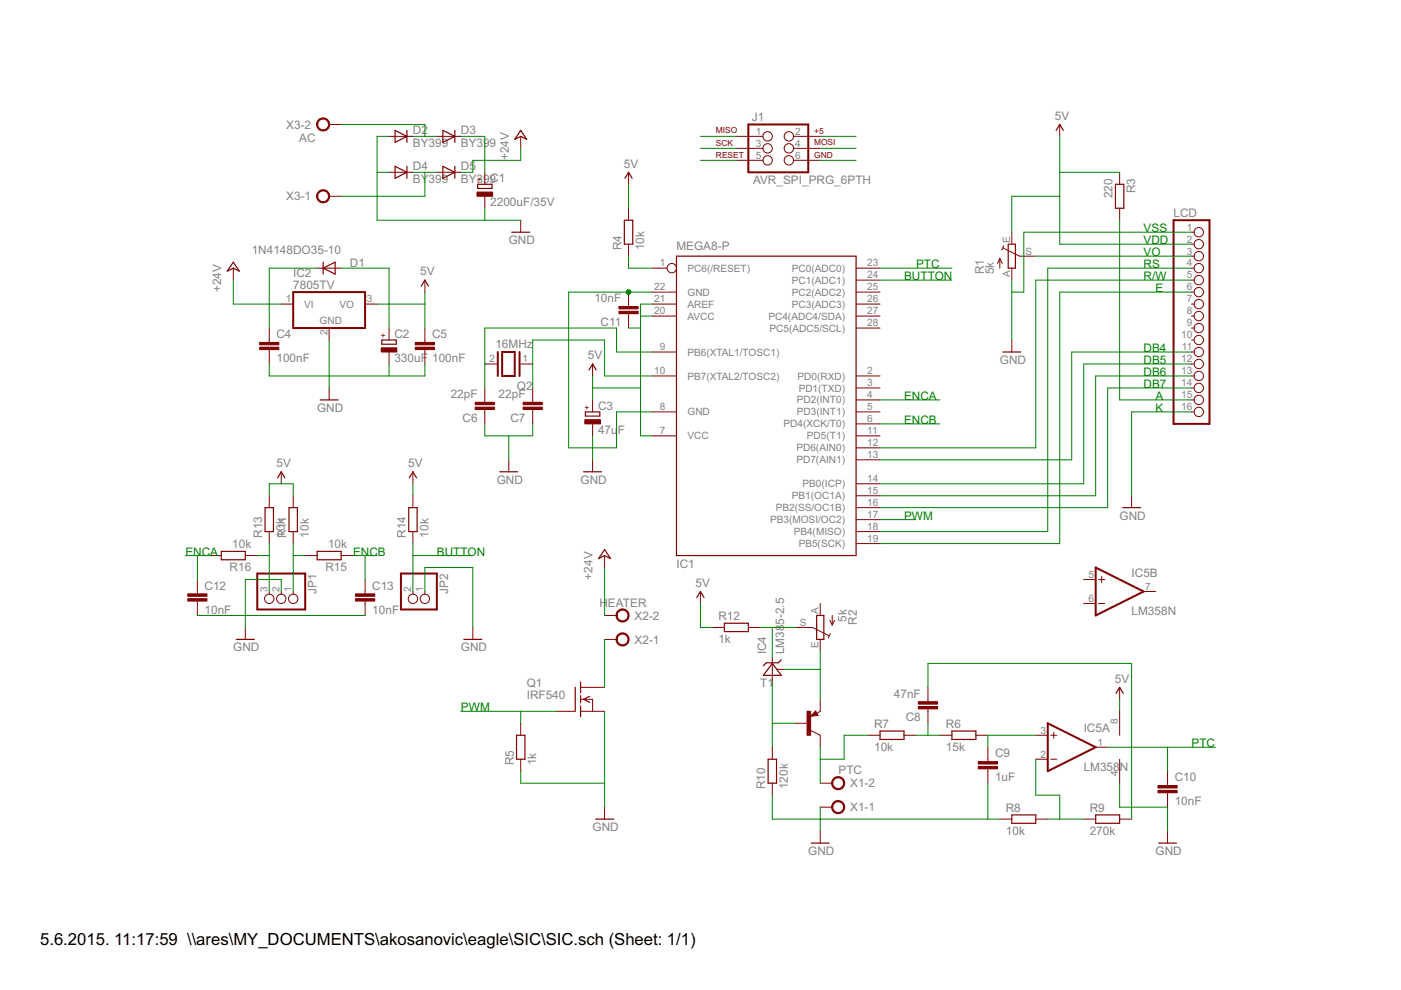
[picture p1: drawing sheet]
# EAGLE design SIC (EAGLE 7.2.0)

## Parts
C1  2200uF/35V  CPOL-EUE7.5-16  [E7,5-16]
C2  330uF  CPOL-EUE3.5-8  [E3,5-8]
C3  47uF  CPOL-EUE2-5  [E2-5]
C4  100nF  C-EU050-025X075  [C050-025X075]
C5  100nF  C-EU050-025X075  [C050-025X075]
C6  22pF  C-EU050-024X044  [C050-024X044]
C7  22pF  C-EU050-024X044  [C050-024X044]
C8  47nF  C-EU050-025X075  [C050-025X075]
C9  1uF  C-EU050-030X075  [C050-030X075]
C10  10nF  C-EU050-025X075  [C050-025X075]
C11  10nF  C-EU050-025X075  [C050-025X075]
C12  10nF  C-EU050-025X075  [C050-025X075]
C13  10nF  C-EU050-025X075  [C050-025X075]
D1  1N4148DO35-10  [DO35-10]
D2  BY399  BY396  [DO201-15]
D3  BY399  BY396  [DO201-15]
D4  BY399  BY396  [DO201-15]
D5  BY399  BY396  [DO201-15]
IC1  MEGA8-P  [DIL28-3]
IC2  7805TV  [TO220V]
IC4  LM385-2.5  [TO92-]
IC5  LM358N  [DIL08]
J1  AVR_SPI_PRG_6PTH  [2X3]
JP1  PINHD-1X3  [1X03]
JP2  PINHD-1X2  [1X02]
LCD  PINHD-1X16  [1X16]
Q1  IRF540  [TO220]
Q2  8MHz  XTAL/S  [QS]
R1  5k  TRIM_EU-LI10  [LI10]
R2  5k  TRIM_EU-LI10  [LI10]
R3  220  R-EU_0207/10  [0207/10]
R4  10k  R-EU_0207/10  [0207/10]
R5  1k  R-EU_0207/10  [0207/10]
R6  15k  R-EU_0207/10  [0207/10]
R7  10k  R-EU_0207/10  [0207/10]
R8  10k  R-EU_0207/10  [0207/10]
R9  270k  R-EU_0207/10  [0207/10]
R10  120k  R-EU_0207/10  [0207/10]
R11  10k  R-EU_0207/10  [0207/10]
R12  1k  R-EU_0207/10  [0207/10]
R13  10k  R-EU_0207/10  [0207/10]
R14  10k  R-EU_0207/10  [0207/10]
R15  10k  R-EU_0207/10  [0207/10]
R16  10k  R-EU_0207/10  [0207/10]
T1  BC327-16-PNP-TO92-EBC  [TO92-EBC]
X1  PTC  AK300/2  [AK300/2]
X2  HEATER  AK300/2  [AK300/2]
X3  AC  AK300/2  [AK300/2]

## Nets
5V: C2.+ C3.+ C5.1 C11.1 D1.A IC1.7(VCC) IC1.20(AVCC) IC1.21(AREF) IC2.3(VO) IC5.8(P:V+) J1.2 LCD.2 R1.E R3.1 R4.2 R11.2 R12.1 R13.2 R14.2
+24V: C1.+ C4.1 D1.C D3.C D5.C IC2.1(VI) X2.2
BUTTON: IC1.24(PC1(ADC1)) JP2.2 R14.1
ENCA: C12.1 IC1.4(PD2(INT0)) R16.2
ENCB: C13.1 IC1.6(PD4(XCK/T0)) R15.1
GND: C1.- C2.- C3.- C4.2 C5.2 C6.1 C7.1 C9.2 C10.2 C11.2 C12.2 C13.2 D2.A D4.A IC1.8(GND) IC1.22(GND) IC2.2(GND) IC5.4(P:V-) J1.6 JP1.2 JP2.1 LCD.1 LCD.16 Q1.3(S) R1.A R5.1 R8.1 R10.1 X1.1
MISO: IC1.18(PB4(MISO)) J1.1 LCD.4
MOSI_PWM: IC1.17(PB3(MOSI/OC2)) J1.4 Q1.1(G) R5.2
N$1: IC1.13(PD7(AIN1)) LCD.11
N$2: IC1.14(PB0(ICP)) LCD.12
N$3: IC1.15(PB1(OC1A)) LCD.13
N$4: IC1.16(PB2(SS/OC1B)) LCD.14
N$5: LCD.15 R3.2
N$7: C8.1 R6.1 R7.2
N$8: C9.1 IC5.3(A:+IN) R6.2
N$9: Q1.2(D) X2.1
N$10: LCD.3 R1.S
N$11: IC5.2(A:-IN) R8.2 R9.1
N$13: JP1.3 R13.1 R16.1
N$14: D4.C D5.A X3.1
N$15: D2.C D3.A X3.2
N$16: R7.1 T1.C X1.2
N$17: IC4.3(FB) R2.E T1.E
N$18: JP1.1 R11.1 R15.2
N$19: C6.2 IC1.9(PB6(XTAL1/TOSC1)) Q2.2
N$20: C7.2 IC1.10(PB7(XTAL2/TOSC2)) Q2.1
N$21: IC1.12(PD6(AIN0)) LCD.5
N$24: IC4.1(A) R10.2 T1.B
N$25: IC4.2(C) R2.S R12.2
PTC: C8.2 C10.1 IC1.23(PC0(ADC0)) IC5.1(A:OUT) R9.2
RESET: IC1.1(PC6(/RESET)) J1.5 R4.1
SCK: IC1.19(PB5(SCK)) J1.3 LCD.6
Unconnected: IC1.2(PD0(RXD)) IC1.3(PD1(TXD)) IC1.5(PD3(INT1)) IC1.11(PD5(T1)) IC1.25(PC2(ADC2)) IC1.26(PC3(ADC3)) IC1.27(PC4(ADC4/SDA)) IC1.28(PC5(ADC5/SCL)) IC5.5(B:+IN) IC5.6(B:-IN) IC5.7(B:OUT) LCD.7 LCD.8 LCD.9 LCD.10 R2.A

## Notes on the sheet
- VSS
- VDD
- VO
- PTC | RS
- BUTTON | R/W
- E
- DB4
- DB5
- DB6
- DB7
- ENCA | A
- K
- ENCB
- PWM
- ENCA | ENCB | BUTTON
- PWM
- PTC
